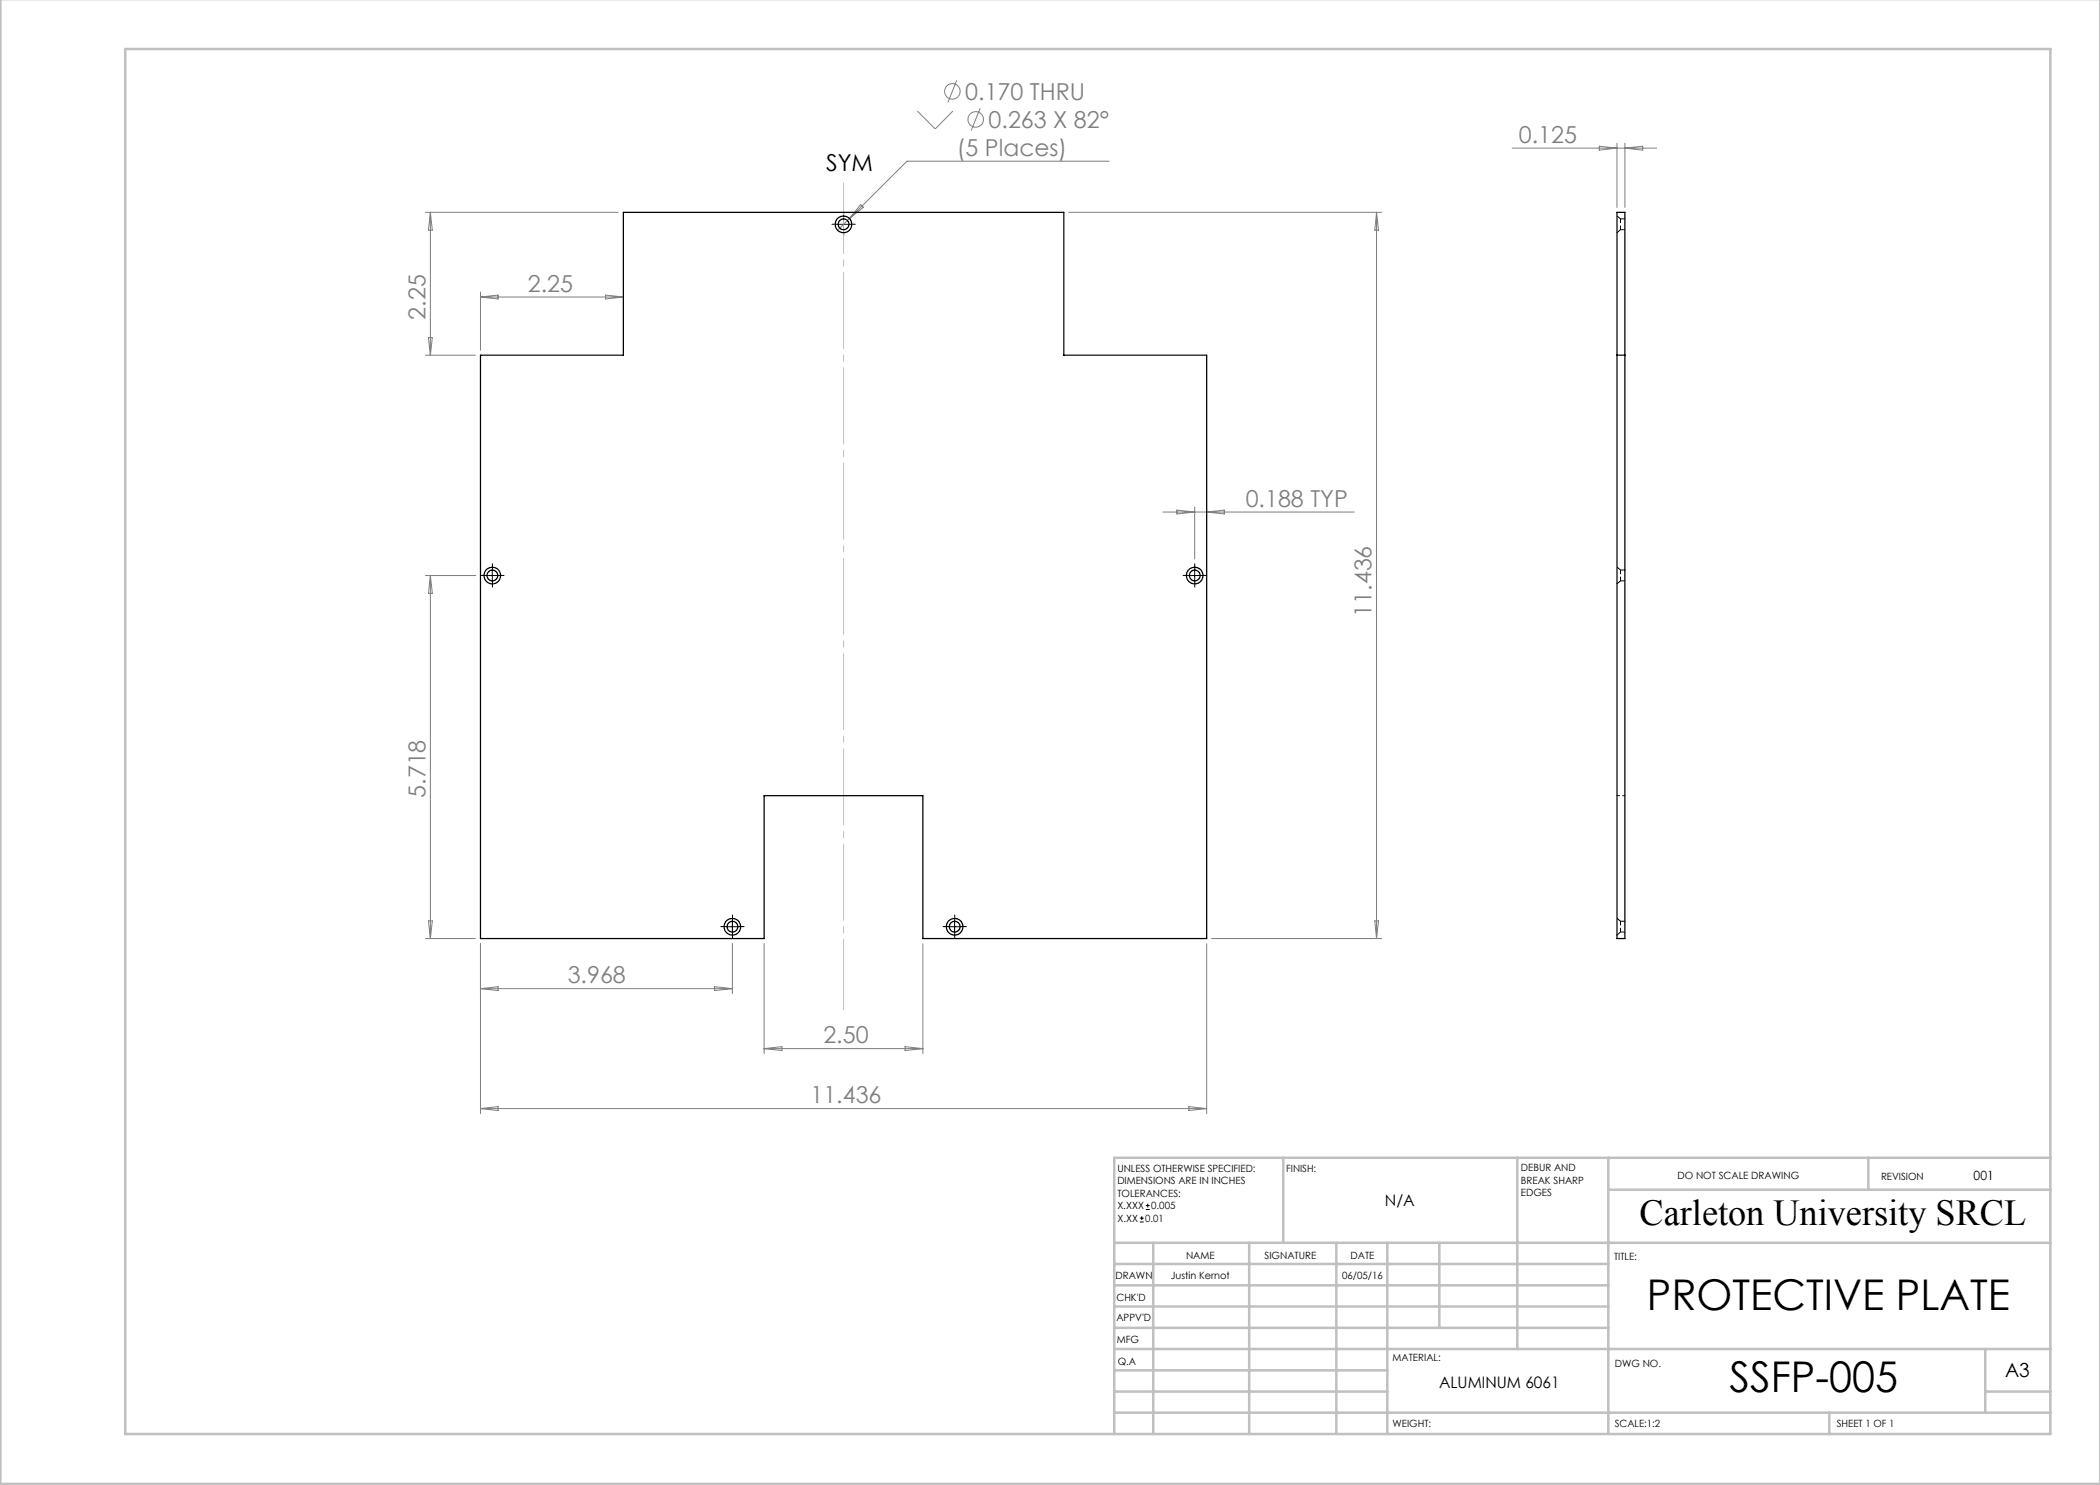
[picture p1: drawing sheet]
<svg xmlns="http://www.w3.org/2000/svg" width="420mm" height="297mm" viewBox="0 0 420 297" stroke-linecap="round" stroke-linejoin="round" font-family="sans-serif">
<g fill="none" stroke="#808080" stroke-width=".2">
<path d="M191.3 16l-1.7 4.5M183.5 22.2l3.5 3.6 3.6-3.6M196 21.7l-1.8 4.4M221.8 32.2h-40.4l-11.5 11.5M302.4 29.6h28.9M319.9 29.2l3.5 .4-3.5 .4zM323.4 28.6v12.9M325 28.6v12.9M325 29.6l3.5-.4v.8zM85.1 42.5h38.5M86.1 42.5v28.5M86.1 42.5l.4 3.5h-.8z"/>
<path d="M96.1 58.4v11.7M96.1 59.4h28.6M96.1 59.4l3.5-.4v.8zM121.1 59l3.6 .4-3.6 .4zM169.9 43.7l-2.4 2.3M172.1 40.9l.6 .5-2.8 2.3zM213.7 42.5h62.6M275.3 42.5l.4 3.5h-.7zM275.3 42.5v145.2M85.1 71h10M85.7 67.5h.8l-.4 3.5zM85.1 115.1h10"/>
<path d="M86.1 115.1v72.6M86.1 115.1l.4 3.6h-.8zM232.6 102.4h38.3M235.4 102l3.5 .4-3.5 .4zM238.9 101.4v10.4M241.3 102.4l3.6-.4v.8zM85.1 187.7h10M85.7 184.2h.8l-.4 3.5zM96.1 188.7v34M96.1 197.7l3.5-.4v.8zM96.1 197.7h50.4M142.9 197.3l3.6 .4-3.6 .4z"/>
<path d="M146.5 188.7v10M152.8 188.7v22M184.6 188.7v22M241.3 188.7v34M242.3 187.7h34M275 184.2h.7l-.4 3.5zM152.8 209.7h31.8M152.8 209.7l3.6-.4v.8zM181 209.3l3.6 .4-3.6 .4zM96.1 221.7l3.5-.4v.8zM96.1 221.7h145.2M237.8 221.3l3.5 .4-3.5 .4z"/>
<circle cx="190.5" cy="18.3" r="1.56"/>
<circle cx="195.1" cy="23.9" r="1.56"/>
</g>
<g fill="none" stroke="#000" stroke-width=".2">
<path d="M167.5 44.9h2.5M168.7 43.6v2.5M97.2 115.1h2.5M98.5 113.9v2.4M237.7 115.1h2.5M238.9 113.9v2.4M145.2 185.3h2.5M146.5 184.1v2.5M189.7 185.3h2.5M190.9 184.1v2.5M228 244.4h.7M228 243.6h.7"/>
<path d="M228.4 243.2v.8M229.2 241.9h.7M229.2 241.1h.7M229.6 240.7v.8"/>
</g>
<g fill="none" stroke="#000" stroke-width=".2" stroke-dasharray="15.2 1.3 1.3 1.3">
<path d="M167.5 44.9h-1.1M168.7 43.6v-1.1M168.7 46.1v1.1M170 44.9h1.1M97.2 115.1h-1M98.5 113.8v-1M98.5 116.3v1.1M99.7 115.1h1.1M237.7 115.1h-1.1M239 113.8v-1M239 116.3v1.1M240.2 115.1h1.1"/>
<path d="M145.2 185.3h-1M146.5 184.1v-1.1M146.5 186.6v1.1M147.7 185.3h1.1M189.7 185.3h-1.1M190.9 184.1v-1.1M190.9 186.6v1.1M192.2 185.3h1.1"/>
</g>
<path d="M168.7 36.6v165.4" fill="none" stroke="#c0c0c0" stroke-width=".2" stroke-dasharray="15.2 1.3 1.3 1.3" stroke-dashoffset="1.1"/>
<g fill="none" stroke="#c0c0c0" stroke-width=".5">
<path d="M.1 -.1v296.9h419.9M25 9.8h385.1v277h-385.1zM256.6 231.6v17M303.5 231.6v38.2M321.7 231.6v55.2M321.7 237.9h88.4M373.7 231.6v6.3M410.1 231.6h-187.3v55.2M222.8 248.6h187.3M222.8 257.1h98.9M222.8 252.8h98.9M230.6 248.6v38.2"/>
<path d="M249.8 248.6v38.2M267.3 248.6v38.2M277.5 248.6v38.2M287.9 248.6v17M222.8 265.6h98.9M222.8 261.3h98.9M222.8 278.3h54.7M222.8 274.1h54.7M222.8 269.8h187.3M397.1 278.3h13M397.1 269.8v12.7M222.8 282.5h187.3"/>
<path d="M365.9 282.5v4.3"/>
</g>
<g fill="none" stroke="#000" stroke-width=".25">
<path d="M323.4 42.5h1.6v145.2h-1.6zM96.1 71h28.6v-28.5h88.1v28.5h28.5v116.7h-56.7v-28.6h-31.8v28.6h-56.7zM323.4 71h1.6"/>
<circle cx="168.7" cy="44.9" r="1.67"/>
<circle cx="168.7" cy="44.9" r="1.08"/>
<circle cx="98.5" cy="115.1" r="1.67"/>
<circle cx="98.5" cy="115.1" r="1.08"/>
<circle cx="238.9" cy="115.1" r="1.67"/>
<circle cx="239" cy="115.1" r="1.08"/>
<circle cx="146.5" cy="185.4" r="1.67"/>
<circle cx="146.5" cy="185.3" r="1.08"/>
<circle cx="190.9" cy="185.4" r="1.67"/>
<circle cx="190.9" cy="185.3" r="1.08"/>
</g>
<g fill="none" stroke="#000" stroke-width=".2" stroke-dasharray="1.3 .6" stroke-dashoffset=".5">
<path d="M323.4 46.5l.7-.6M324.1 45.9v-2.1M324.1 43.8l-.7-.6M324.1 45.9h.9M325 43.8h-.9M323.4 116.8l.7-.6M324.1 116.2v-2.2M324.1 114l-.7-.6M324.1 116.2h.9M325 114h-.9M323.4 187l.7-.6M324.1 186.4v-2.2"/>
<path d="M324.1 184.2l-.7-.5M324.1 186.4h.9M325 184.2h-.9"/>
</g>
<path d="M325 159.1h-1.6" fill="none" stroke="#000" stroke-width=".2" stroke-dasharray="1.3 .6" stroke-dashoffset=".8"/>
<g font-size="8.5">
<text x="329.4" y="262.1">PROTECTIVE PLATE</text>
<text x="345.9" y="278.5">SSFP-005</text>
</g>
<text font-size="7.3" x="327.9" y="244.9">Carleton University SRCL</text>
<g font-size="4.7" fill="#808080">
<text x="193.1" y="20">0.170 THRU</text>
<text x="197.7" y="25.6">0.263 X 82°</text>
<text x="303.8" y="28.6">0.125</text>
<text x="191.4" y="31.2">(5 Places)</text>
<text x="105.6" y="58.4">2.25</text>
<text x="85.1" y="63.9" transform="rotate(-90 85.1 63.9)">2.25</text>
<text x="249.1" y="101.4">0.188 TYP</text>
<text x="274.3" y="123.3" transform="rotate(-90 274.3 123.3)">11.436</text>
<text x="85.1" y="159.6" transform="rotate(-90 85.1 159.6)">5.718</text>
<text x="113.5" y="196.7">3.968</text>
<text x="164.7" y="208.7">2.50</text>
<text x="162.1" y="220.7">11.436</text>
</g>
<text font-size="4.7" x="165.2" y="34.1">SYM</text>
<text font-size="3.9" x="401" y="275.4">A3</text>
<g font-size="3.2">
<text x="277" y="241.2">N/A</text>
<text x="287.8" y="277.7">ALUMINUM 6061</text>
</g>
<text font-size="2.5" x="394.7" y="235.9">001</text>
<g font-size="2">
<text x="223.5" y="234.4">UNLESS OTHERWISE SPECIFIED:</text>
<text x="223.5" y="236.9">DIMENSIONS ARE IN INCHES</text>
<text x="223.5" y="239.4">TOLERANCES:</text>
<text x="257.2" y="234.4">FINISH:</text>
<text x="304.2" y="234.3">DEBUR AND</text>
<text x="304.2" y="236.8">BREAK SHARP</text>
<text x="304.2" y="239.3">EDGES</text>
<text x="335.5" y="235.8">DO NOT SCALE DRAWING</text>
<text x="376.2" y="236">REVISION</text>
<text x="223.5" y="241.9">X.XXX</text>
<text x="223.5" y="244.4">X.XX</text>
<text x="229" y="244.4">0.01</text>
<text x="230.2" y="241.9">0.005</text>
<text x="237.2" y="251.8">NAME</text>
<text x="252.9" y="251.7">SIGNATURE</text>
<text x="270.1" y="251.7">DATE</text>
<text x="223.1" y="255.9">DRAWN</text>
<text x="234.2" y="255.9">Justin Kernot</text>
<text x="268.4" y="255.7">06/05/16</text>
<text x="322.8" y="252">TITLE:</text>
<text x="223.3" y="260.1">CHK'D</text>
<text x="223.3" y="264.2">APPV'D</text>
<text x="223.3" y="268.6">MFG</text>
<text x="223.5" y="272.9">Q.A</text>
<text x="278.5" y="272.3">MATERIAL:</text>
<text x="323" y="273.4">DWG NO.</text>
<text x="278.5" y="285.3">WEIGHT:</text>
<text x="323" y="285.4">SCALE:1:2</text>
<text x="367.4" y="285.4">SHEET 1 OF 1</text>
</g>
</svg>
